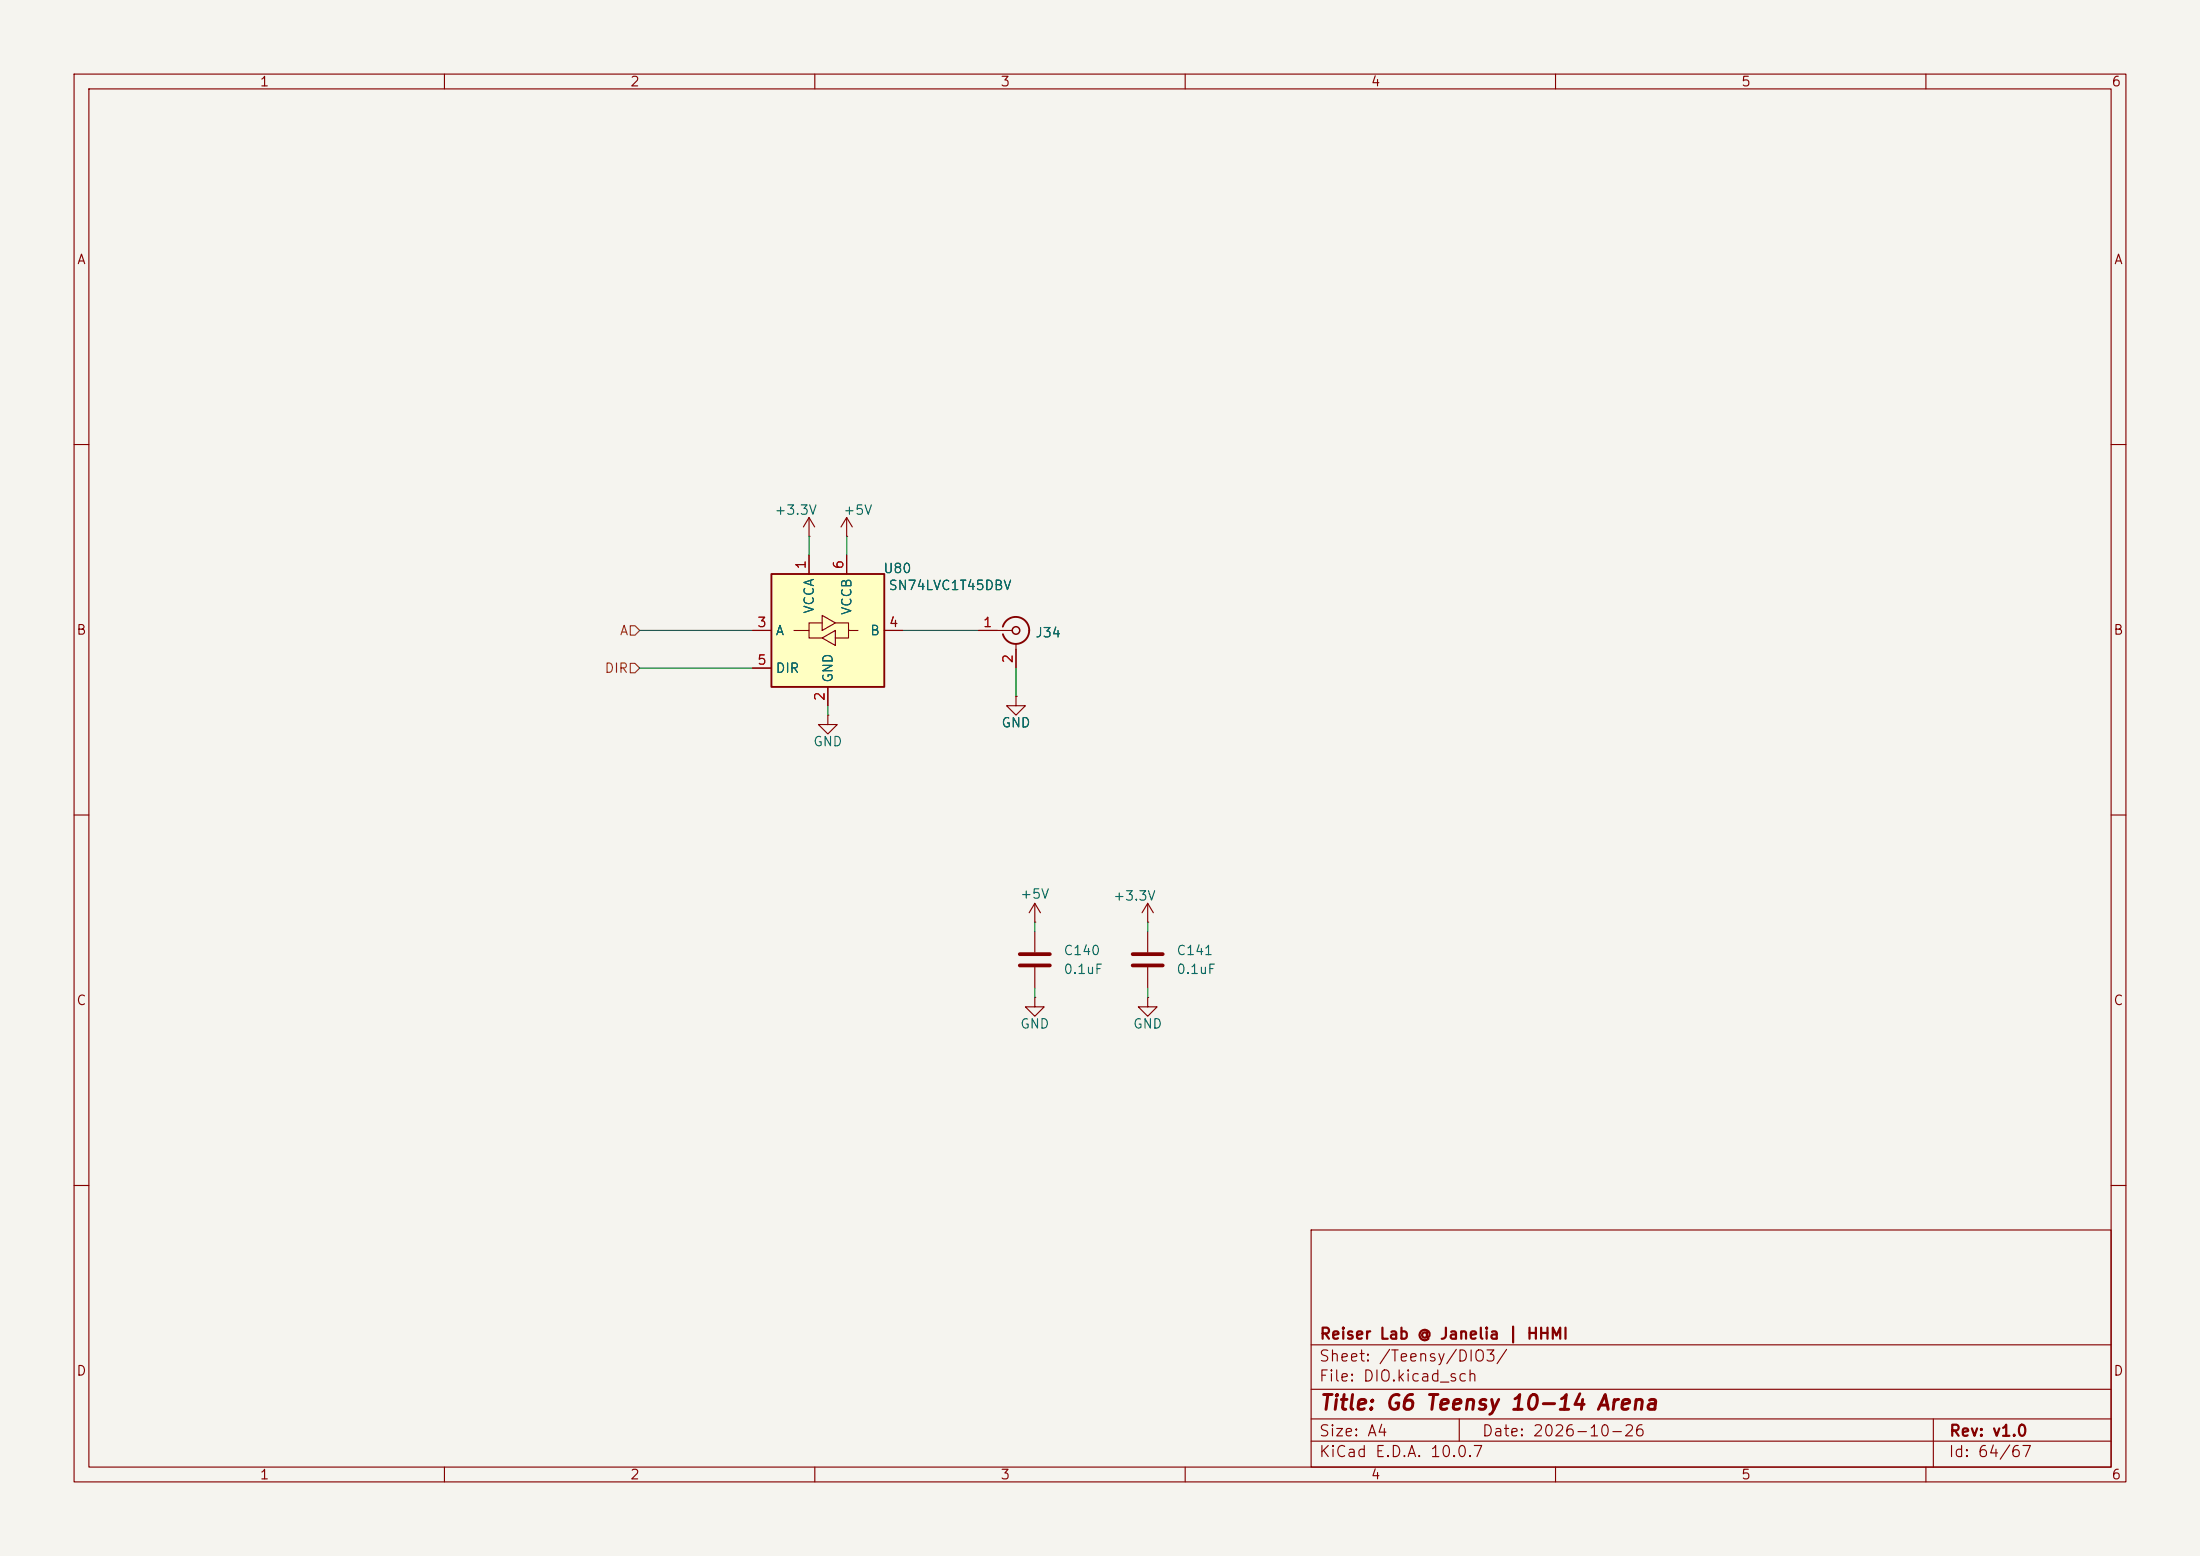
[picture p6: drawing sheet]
<svg xmlns="http://www.w3.org/2000/svg" width="297mm" height="210mm" viewBox="0 0 297 210" stroke-linecap="round" stroke-linejoin="round" font-family="sans-serif">
<path d="M0 0h297v210h-297z" fill="#f5f4ef" stroke="#f5f4ef" stroke-width=".14"/>
<g fill="none" stroke="#840000" stroke-width=".15">
<path d="M10 10h277v190h-277zM12 12h273v186h-273zM60 10v2M110 10v2M160 10v2M210 10v2M260 10v2M10 60h2M114.3 72.4h.1M114.3 69.9l-.8 1.2M114.3 69.9l.8 1.2M114.3 69.9v2.5"/>
<path d="M285 60h2M10 110h2M285 110h2M154.9 134.6v1.3h1.3l-1.3 1.3-1.2-1.3h1.2M154.9 134.6h.1M154.9 124.5h.1M154.9 121.9l-.7 1.3M154.9 121.9l.8 1.3M154.9 121.9v2.6M154.9 125.7v2.8M154.9 130.6v2.8M10 160h2"/>
<path d="M177 166h108v32h-108zM285 160h2M60 198v2M110 198v2M160 198v2M177 194.5h108M177 191.5h108M177 187.5h108M177 181.5h108M197 191.5v3M210 198v2M260 198v2"/>
<path d="M261 191.5v6.5"/>
</g>
<path d="M152.9 128.8h4.1M152.9 130.3h4.1" fill="none" stroke="#840000" stroke-width=".51"/>
<path d="M104.1 77.5h15.3v15.2h-15.3z" fill="#ffffc2"/>
<path d="M104.1 77.5h15.3v15.2h-15.3zM135.4 84.6a1.81 1.81 0 0 1 2.8-1 1.81 1.81 0 0 1 0 2.9 1.81 1.81 0 0 1-2.8-.9" fill="none" stroke="#840000" stroke-width=".25"/>
<g fill="none" stroke="#840000" stroke-width=".15">
<path d="M109.2 72.4h.1M109.2 69.9v2.5M109.2 74.9v2.6M109.2 69.9l-.7 1.2M109.2 69.9l.8 1.2M114.3 74.9v2.6M101.6 85.1h2.5M101.6 90.2h2.5M107.2 85.1h2v1h1.8M111 84.1h-1.8v1M111 83.1l1.8 1-1.8 1zM111 86.1l1.8-1v2z"/>
<path d="M111.8 96.5v1.3h1.2l-1.2 1.3-1.3-1.3h1.3M111.8 96.5h.1M111.8 92.7v2.6M112.8 84.1h1.8v1h1.2M114.6 85.1v1h-1.8M119.4 85.1h2.5M132.1 85.1h4.6M137.2 94v1.3h1.2l-1.2 1.2-1.3-1.2h1.3M137.2 94h.1M137.2 86.9v3.3M139.7 134.6v1.3h1.3l-1.3 1.3-1.3-1.3h1.3M139.7 134.6h.1"/>
<path d="M139.7 124.5h.1M139.7 121.9v2.6M139.7 125.7v2.8M139.7 130.6v2.8M139.7 121.9l-.8 1.3M139.7 121.9l.8 1.3"/>
</g>
<path d="M137.7 128.8h4M137.7 130.3h4" fill="none" stroke="#840000" stroke-width=".51"/>
<circle cx="137.2" cy="85.1" r=".51" fill="none" stroke="#840000" stroke-width=".2"/>
<path d="M85.1 84.5h.6l.7 .6-.7 .6h-.6zM85.1 89.5h.6l.7 .7-.7 .6h-.6z" fill="none" stroke="#725600" stroke-width=".15"/>
<path d="M109.2 72.4v2.5M114.3 72.4v2.5M86.4 85.1h15.2M86.4 90.2h15.2M111.8 95.3v1.2M121.9 85.1h10.2M137.2 90.2v3.8M139.7 124.5v1.2M139.7 133.4v1.2M154.9 124.5v1.2M154.9 133.4v1.2" fill="none" stroke="#009600" stroke-width=".15"/>
<text font-size="2" fill="#840000" x="178" y="190.8">Title: G6 Teensy 10-14 Arena</text>
<g font-size="1.5" fill="#840000">
<text x="178" y="184.1">Sheet: /Teensy/DIO3/</text>
<text x="178" y="181.1">Reiser Lab @ Janelia | HHMI</text>
<text x="178" y="186.8">File: DIO.kicad_sch</text>
<text x="178" y="197">KiCad E.D.A. 10.0.7</text>
<text x="178" y="194.2">Size: A4</text>
<text x="200" y="194.2">Date: 2026-10-26</text>
<text x="263" y="197">Id: 64/67</text>
<text x="263" y="194.2">Rev: v1.0</text>
</g>
<g font-size="1.3" fill="#840000">
<text x="35" y="12">1</text>
<text x="85" y="12">2</text>
<text x="135" y="12">3</text>
<text x="185" y="12">4</text>
<text x="235" y="12">5</text>
<text x="285" y="12">6</text>
<text x="10.3" y="36">A</text>
<text x="285.3" y="36">A</text>
<text x="10.2" y="86">B</text>
<text x="285.2" y="86">B</text>
<text x="10.2" y="136">C</text>
<text x="285.2" y="136">C</text>
<text x="10.2" y="186">D</text>
<text x="285.2" y="186">D</text>
<text x="35" y="200">1</text>
<text x="85" y="200">2</text>
<text x="135" y="200">3</text>
<text x="185" y="200">4</text>
<text x="235" y="200">5</text>
<text x="285" y="200">6</text>
</g>
<g font-size="1.3" fill="#006464">
<text x="104.5" y="69.8">+3.3V</text>
<text x="113.8" y="69.8">+5V</text>
<text x="119.2" y="77.7">U80</text>
<text x="110.2" y="82.9" transform="rotate(-90 110.2 82.9)">VCCA</text>
<text x="115.3" y="83.1" transform="rotate(-90 115.3 83.1)">VCCB</text>
<text x="119.9" y="80">SN74LVC1T45DBV</text>
<text x="104.6" y="86.1">A</text>
<text x="117.4" y="86.1">B</text>
<text x="139.7" y="86.3">J34</text>
<text x="104.6" y="91.1">DIR</text>
<text x="112.7" y="92.2" transform="rotate(-90 112.7 92.2)">GND</text>
<text x="109.7" y="101">GND</text>
<text x="135.1" y="98.5">GND</text>
<text x="137.6" y="121.6">+5V</text>
<text x="150.2" y="121.9">+3.3V</text>
<text x="143.5" y="129.2">C140</text>
<text x="143.5" y="131.8">0.1uF</text>
<text x="158.7" y="129.2">C141</text>
<text x="158.7" y="131.8">0.1uF</text>
<text x="137.6" y="139.1">GND</text>
<text x="152.9" y="139.1">GND</text>
</g>
<g font-size="1.3" fill="#a90000">
<text x="109.1" y="76.9" transform="rotate(-90 109.1 76.9)">1</text>
<text x="114.2" y="76.9" transform="rotate(-90 114.2 76.9)">6</text>
<text x="102.1" y="85">3</text>
<text x="119.9" y="85">4</text>
<text x="132.6" y="85">1</text>
<text x="137" y="89.6" transform="rotate(-90 137 89.6)">2</text>
<text x="102.1" y="90">5</text>
<text x="111.6" y="94.7" transform="rotate(-90 111.6 94.7)">2</text>
</g>
<g font-size="1.3" fill="#725600">
<text x="83.6" y="86.1">A</text>
<text x="81.5" y="91.1">DIR</text>
</g>
</svg>
